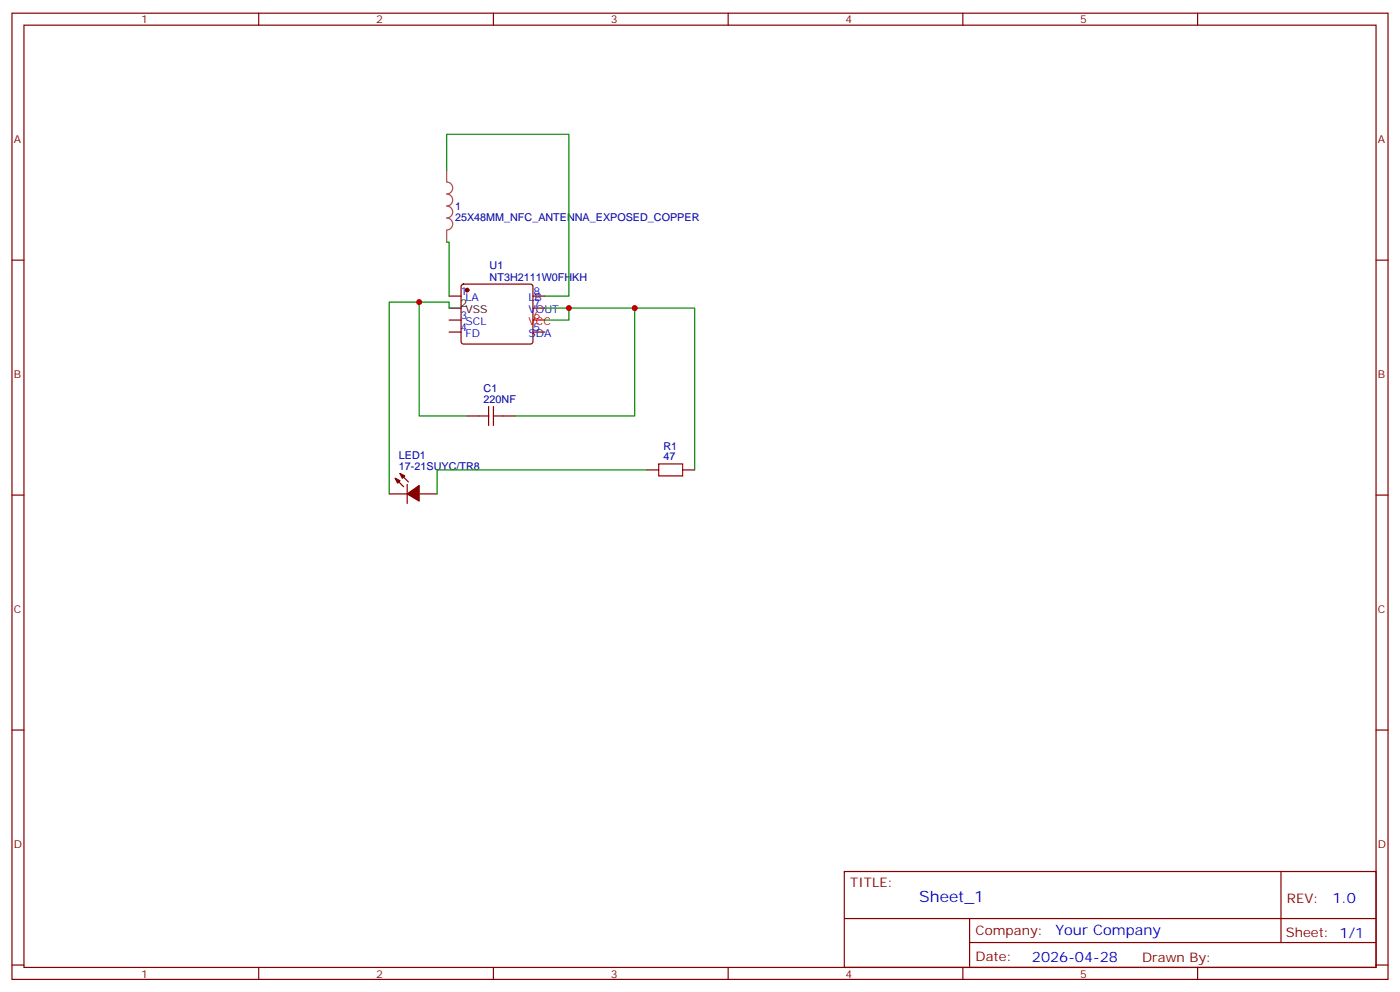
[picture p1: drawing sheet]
<svg xmlns="http://www.w3.org/2000/svg" width="412mm" height="292mm" viewBox="0 0 412 292" stroke-linecap="round" stroke-linejoin="round" font-family="sans-serif">
<g fill="none" stroke="#870000" stroke-width=".35">
<path d="M3.5 3.9h405.4v284.3h-405.4zM7.1 7.4h398.2v277.3h-398.2zM76.2 3.9v3.5M145.3 3.9v3.5M214.5 3.9v3.5M283.6 3.9v3.5M352.8 3.9v3.5M3.5 76.6h3.6M405.3 76.6h3.6M132.3 87.1h3.5M132.3 94.2h3.5M132.3 97.7h3.5"/>
<path d="M136.1 83.8l.4-.2h19.8l.5 .2 .2 .5v16.2l-.2 .5-.5 .2h-19.8l-.5-.2-.2-.5v-16.2zM157 87.1h3.5M157 97.7h3.5M157 90.7h3.5M117.8 139.3l2.5 2.5M137.6 122.4h3.5M148.2 122.4h3.5M190.5 138.3h3.5M201.1 138.3h3.5M3.5 145.7h3.6M114.7 145.3h5.2M116.4 140.8l2.5 2.4"/>
<path d="M119.9 142.5v5.7M123.5 145.3h5.3M405.3 145.7h3.6M3.5 214.8h3.6M405.3 214.8h3.6M248.7 256.5h156.6v28.2h-156.6zM377.3 256.5v20.9M248.7 270.3h156.5M285.6 277.4h119.6M285.6 270.3v14.1M3.5 284h3.6M76.2 284.7v3.5"/>
<path d="M145.3 284.7v3.5M214.5 284.7v3.5M283.6 284.7v3.5M352.8 284.7v3.5M405.3 284h3.6"/>
</g>
<g fill="#870000" stroke="#870000" stroke-width=".35">
<path d="M116.4 140.8l1.4 .7-.7 .7z"/>
<path d="M117.8 139.3l1.4 .8-.7 .7z"/>
<path d="M119.9 145.3l3.6-2.4v4.6z"/>
<circle cx="137.6" cy="85.4" r=".53"/>
</g>
<path d="M132.3 90.7h3.5" fill="none" stroke="#000" stroke-width=".35"/>
<path d="M157 94.2h3.5" fill="none" stroke="#f00" stroke-width=".35"/>
<path d="M143.9 119.6v5.6M145.3 119.6v5.6M141.1 122.4h2.8M145.3 122.4h2.9M194 136.5h7.1v3.6h-7.1z" fill="none" stroke="#a10000" stroke-width=".35"/>
<path d="M131.6 50.1v3.5a1.76 1.76 0 0 1 1.8 1.7 1.76 1.76 0 0 1-1.8 1.8 1.76 1.76 0 0 1 1.8 1.8 1.76 1.76 0 0 1-1.8 1.7 1.76 1.76 0 0 1 1.8 1.8 1.76 1.76 0 0 1-1.8 1.7 1.76 1.76 0 0 1 1.7 1.8 1.76 1.76 0 0 1-1.7 1.8M131.6 67.8v3.5" fill="none" stroke="#a64a4a" stroke-width=".35"/>
<path d="M131.6 50.1v-10.6h36v47.6h-7.1M131.6 71.3h.7v15.8M123.5 88.9v33.5h14.1M132.3 90.7v-1.8h-17.6v56.4M160.5 90.7h26.5v31.7h-35.3M167.6 90.7v3.5h-7.1M187 90.7h17.6v47.6M190.5 138.3h-61.7v7" fill="none" stroke="#008700" stroke-width=".35"/>
<g fill="#c00">
<circle cx="187" cy="90.7" r=".88"/>
<circle cx="123.5" cy="88.9" r=".88"/>
<circle cx="167.6" cy="90.7" r=".88"/>
</g>
<text font-size="4.6" fill="#00f" x="270.8" y="265.5">Sheet_1</text>
<g font-size="4.2" fill="#00f">
<text x="392.5" y="265.7">1.0</text>
<text x="310.9" y="275.3">Your Company</text>
<text x="304" y="283.1">2026-04-28</text>
</g>
<g font-size="3.9" fill="#800">
<text x="250.5" y="261.1">TITLE:</text>
<text x="379.1" y="265.7">REV:</text>
<text x="287.4" y="275.3">Company:</text>
<text x="378.7" y="275.9">Sheet: 1/1</text>
<text x="287.4" y="282.9">Date:</text>
<text x="336.4" y="283">Drawn By:</text>
</g>
<g font-size="3.2" fill="#800">
<text x="41.6" y="6.9">1</text>
<text x="110.8" y="6.9">2</text>
<text x="179.9" y="6.9">3</text>
<text x="249.1" y="6.9">4</text>
<text x="318.2" y="6.9">5</text>
<text x="4.1" y="42">A</text>
<text x="405.9" y="42">A</text>
<text x="4.1" y="111.1">B</text>
<text x="405.9" y="111.1">B</text>
<text x="4.1" y="180.3">C</text>
<text x="405.9" y="180.3">C</text>
<text x="4.1" y="249.4">D</text>
<text x="405.9" y="249.4">D</text>
<text x="41.6" y="287.7">1</text>
<text x="110.8" y="287.7">2</text>
<text x="179.9" y="287.7">3</text>
<text x="249.1" y="287.7">4</text>
<text x="318.2" y="287.7">5</text>
</g>
<g font-size="3.2" fill="#000080">
<text x="134.1" y="65">25X48MM_NFC_ANTENNA_EXPOSED_COPPER</text>
<text x="134.1" y="61.9">1</text>
<text x="144.2" y="82.5">NT3H2111W0FHKH</text>
<text x="144.2" y="79.3">U1</text>
<text x="142.5" y="118.5">220NF</text>
<text x="142.5" y="115.3">C1</text>
<text x="117.5" y="135">LED1</text>
<text x="195.5" y="135.5">47</text>
<text x="195.5" y="132.4">R1</text>
<text x="117.5" y="138.3">17-21SUYC/TR8</text>
</g>
<g font-size="3.2" fill="#00f">
<text x="135.6" y="86.8">1</text>
<text x="137.1" y="88.5">LA</text>
<text x="155.7" y="88.5">LB</text>
<text x="157.2" y="86.8">8</text>
<text x="135.6" y="93.8">3</text>
<text x="137.1" y="95.6">SCL</text>
<text x="155.7" y="92.1">VOUT</text>
<text x="157.2" y="90.3">7</text>
<text x="135.6" y="97.4">4</text>
<text x="137.1" y="99.1">FD</text>
<text x="155.7" y="99.1">SDA</text>
<text x="157.2" y="97.4">5</text>
</g>
<g font-size="3.2">
<text x="135.6" y="90.3">2</text>
<text x="137.1" y="92.1">VSS</text>
</g>
<g font-size="3.2" fill="#f00">
<text x="155.7" y="95.6">VCC</text>
<text x="157.2" y="93.8">6</text>
</g>
</svg>
